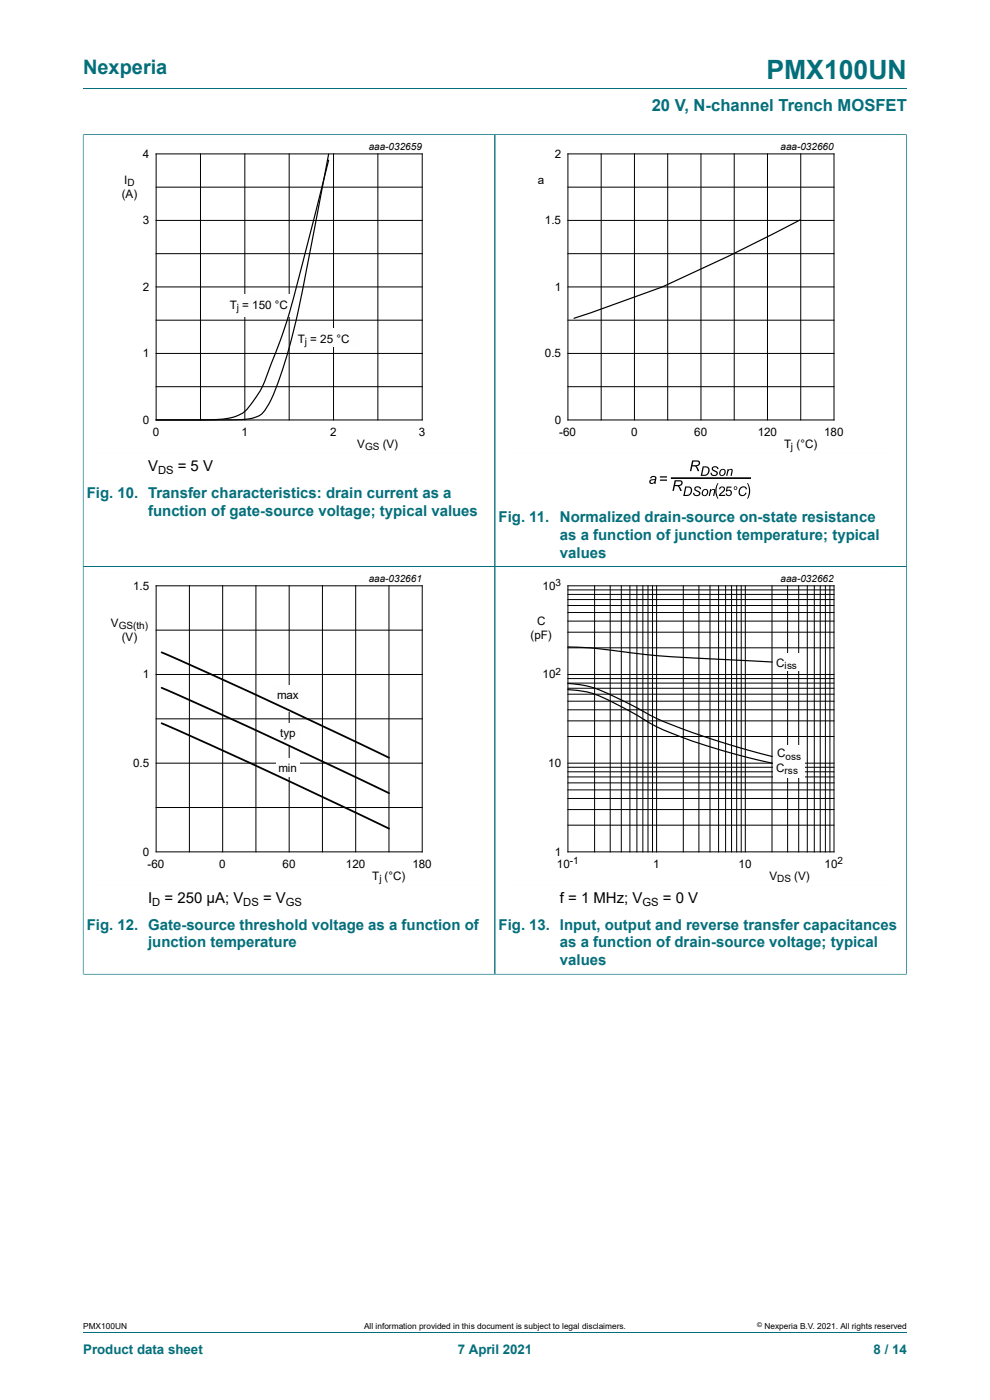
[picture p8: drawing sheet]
<svg xmlns="http://www.w3.org/2000/svg" width="210mm" height="297mm" viewBox="0 0 210 297" stroke-linecap="round" stroke-linejoin="round" font-family="sans-serif">
<path d="M17.6 18.8h174.8M17.6 28.5v91.7h87.4v-91.6h-87.4" fill="none" stroke="#036f7b" stroke-width=".21"/>
<path d="M102.3 29.8h-81.9v66.3h81.9" fill="none" stroke="#fefefe" stroke-width=".21"/>
<g fill="none" stroke="#000" stroke-width=".21">
<path d="M33.1 32.6h56.5v56.5h-56.5zM33.1 39.7h56.5M42.5 32.6v56.5M51.9 32.6v56.5M61.3 32.6v56.5M70.7 32.6v56.5M80.2 32.6v56.5M33.1 53.8h56.5M33.1 46.8h56.5M33.1 75h56.5M33.1 67.9h56.5M33.1 60.9h56.5"/>
<path d="M33.1 82h56.5"/>
</g>
<path d="M69.7 32.7l-5.5 28.9a107.3 107.3 0 0 1-6.9 23.7 5.5 5.5 0 0 1-3.1 3.2 29.8 29.8 0 0 1-7.9 .6h-13.2" fill="none" stroke="#010203" stroke-width=".25"/>
<g fill="#fefefe">
<path d="M50.6 62.4h11.6v4.7h-11.6z" fill-rule="evenodd"/>
<path d="M64.4 69.7h11.6v3.9h-11.6z" fill-rule="evenodd"/>
</g>
<path d="M69.7 34l-6.5 25.5a130.8 130.8 0 0 1-8.1 23.6l-1.3 1.9a8 8 0 0 1-7.5 4l-13.2 .1M169.8 46.6l-15.3 7.7-14 6.6-18.7 6.6" fill="none" stroke="#010203" stroke-width=".25"/>
<path d="M192.3 28.5v91.7h-174.7v86.5M192.4 28.6h-87.4v178.1h-87.4" fill="none" stroke="#036f7b" stroke-width=".21"/>
<path d="M189.6 29.8h-81.8v66.3h81.8M102.3 121.5h-81.9v66.3h81.9" fill="none" stroke="#fefefe" stroke-width=".21"/>
<g fill="none" stroke="#000" stroke-width=".21">
<path d="M120.5 32.6h56.4v56.5h-56.4zM120.5 39.7h56.4M127.5 32.6v56.5M134.6 32.6v56.5M141.6 32.6v56.5M148.7 32.6v56.5M155.7 32.6v56.5M162.8 32.6v56.5M169.9 32.6v56.5M120.5 53.8h56.4M120.5 46.8h56.4M120.5 75h56.4"/>
<path d="M120.5 67.9h56.4M120.5 60.9h56.4M120.5 82h56.4M33.1 124.3h56.5v56.4h-56.5zM33.1 133.7h56.5M40.2 124.3v56.4M47.2 124.3v56.4M54.3 124.3v56.4M61.3 124.3v56.4M68.4 124.3v56.4M75.5 124.3v56.4M82.5 124.3v56.4"/>
<path d="M33.1 143.1h56.5M33.1 152.5h56.5M33.1 161.9h56.5M33.1 171.3h56.5"/>
</g>
<g fill="#000">
<path d="M147.5 103.3a.76 .76 0 0 1 1.2 .5l-.3-.1a.45 .45 0 0 0-.4-.3 .45 .45 0 0 0-.4 .4l.1 .1a.75 .75 0 0 1 .8 1.1 .82 .82 0 0 1-.9 .2 .82 .82 0 0 1-.6-.6l.3-.1a.48 .48 0 0 0 .5 .5 .48 .48 0 0 0 .4-.5 1.05 1.05 0 0 1-.9-.9zM150.6 103.8h.3l-.1 .2a.47 .47 0 0 1 .6-.3 .47 .47 0 0 1 .3 .6l-.2 .9h-.2l.2-1.2a.49 .49 0 0 0-.6 0 .49 .49 0 0 0-.2 .5l-.1 .7h-.3zM151.2 99a.76 .76 0 0 1 1.2 .5h-.3a.45 .45 0 0 0-.4-.4 .45 .45 0 0 0-.4 .5l.1 .1a.75 .75 0 0 1 .8 1 .82 .82 0 0 1-.9 .3 .82 .82 0 0 1-.6-.7h.3a.48 .48 0 0 0 .5 .5 .48 .48 0 0 0 .4-.6 1.05 1.05 0 0 1-.9-.9zM152.2 102.5h.2l-.3 .7a3.6 3.6 0 0 0 .3 2.6h-.2a3.1 3.1 0 0 1 0-3.3zM154.3 99.5h.3l-.1 .3a.47 .47 0 0 1 .6-.4 .47 .47 0 0 1 .3 .7l-.2 .9h-.2l.2-1.2a.49 .49 0 0 0-.6 0 .49 .49 0 0 0-.2 .5l-.1 .7h-.3zM157 103.5a.83 .83 0 0 1 .8-.3 .83 .83 0 0 1 .7 .6h-.3a.7 .7 0 0 0-.9-.3 .7 .7 0 0 0-.4 .9 .59 .59 0 0 0 .6 .6 .59 .59 0 0 0 .6-.5h.3a.92 .92 0 0 1-1.4 .6 .92 .92 0 0 1-.2-1.4zM158.5 102.5h.1a3.1 3.1 0 0 1 0 3.3h-.1a3.6 3.6 0 0 0 0-3.3z"/>
<path d="M146.8 97.7h1a.64 .64 0 0 1 .7 .6 .64 .64 0 0 1-.8 .6l.6 1h-.3l-.2-.4a.71 .71 0 0 0-.9-.6l-.3 1h-.3zM147.1 97.9l-.2 .8a1.02 1.02 0 0 0 1.3-.4l-.1-.3z"/>
<path d="M138 101.2a.66 .66 0 0 1 .8-.2 .66 .66 0 0 1 .4 .7l-.1 .9h-.3v-.2a.55 .55 0 0 1-.9 .2 .55 .55 0 0 1 .2-.9l.8-.1a.39 .39 0 0 0-.3-.5 .39 .39 0 0 0-.4 .4h-.3zM138 102a.38 .38 0 0 0 .3 .5 .38 .38 0 0 0 .5-.3l.1-.4z"/>
<path d="M140 101h1.5v.3h-1.5zM140 101.7h1.5v.3h-1.5z"/>
<path d="M143.1 101.9h1a.64 .64 0 0 1 .7 .6 .64 .64 0 0 1-.8 .6l.6 1h-.3l-.2-.4a.71 .71 0 0 0-1-.6l-.2 1h-.3zM143.4 102.1l-.2 .8a1.02 1.02 0 0 0 1.3-.4l-.1-.3z"/>
<path d="M145.3 103.2h.7a1.01 1.01 0 0 1 .8 1 1.01 1.01 0 0 1-.8 1h-1.1zM145.6 103.4l-.4 1.6a.93 .93 0 0 0 1.2-.4 .93 .93 0 0 0-.2-1.1z"/>
<path d="M149.1 98.9h.6a1.01 1.01 0 0 1 .8 1 1.01 1.01 0 0 1-.8 1l-1.1 .1zM149.3 99.2l-.3 1.5a.93 .93 0 0 0 1.1-.3 .93 .93 0 0 0-.2-1.2z"/>
<path d="M149.1 104a.73 .73 0 0 1 1.1 .2 .73 .73 0 0 1-.6 1 .7 .7 0 0 1-.8-.4 .7 .7 0 0 1 .3-.8zM149.3 104a.5 .5 0 0 0-.3 .7 .5 .5 0 0 0 .7 .3l.1-.1a.47 .47 0 0 0 .2-.7 .47 .47 0 0 0-.7-.2z"/>
<path d="M152.8 99.7a.73 .73 0 0 1 1.1 .3 .73 .73 0 0 1-.5 1 .7 .7 0 0 1-.9-.4 .7 .7 0 0 1 .3-.9zM153 99.8a.5 .5 0 0 0-.3 .6 .5 .5 0 0 0 .7 .3l.1-.1a.47 .47 0 0 0 .2-.7 .47 .47 0 0 0-.7-.1z"/>
<path d="M152.7 103.3a.66 .66 0 0 1 1 .2 .66 .66 0 0 1-.3 1l-.6 .5h1v.2h-1.3l.3-.5a1.11 1.11 0 0 0 .7-1.2l-.5-.1-.2 .4h-.3zM154.2 103.2h1v.3h-.8l-.1 .5a.67 .67 0 0 1 .9 .3 .67 .67 0 0 1-.4 .9 .67 .67 0 0 1-.9-.5h.3a.44 .44 0 0 0 .6 .2 .44 .44 0 0 0 .1-.7 .44 .44 0 0 0-.6 0l-.3 .1z"/>
<path d="M155.6 103.5a.4 .4 0 0 1 .8 0 .4 .4 0 0 1-.8 0zM155.8 103.6a.25 .25 0 0 0 .5 0 .25 .25 0 0 0-.5 0z"/>
</g>
<path d="M142.5 101.4h16.6" fill="none" stroke="#000" stroke-width=".35"/>
<g fill="#fefefe">
<path d="M59.2 153.4h4.4v4.6h-4.4z" fill-rule="evenodd"/>
<path d="M58.6 160.9h4.9v3.8h-4.9z" fill-rule="evenodd"/>
<path d="M58.3 145.3h5.5v5.7h-5.5z" fill-rule="evenodd"/>
</g>
<path d="M34.3 138.4l20 9 28.2 13.3M34.3 145.9l20 9 28.2 13.4M34.3 153.4l20 9.1 28.2 13.3" fill="none" stroke="#010203" stroke-width=".38"/>
<path d="M192.4 206.7h-87.4v-86.5h87.3v86.5" fill="none" stroke="#036f7b" stroke-width=".21"/>
<path d="M189.6 121.5h-81.8v66.3h81.8" fill="none" stroke="#fefefe" stroke-width=".21"/>
<g fill="none" stroke="#000" stroke-width=".21">
<path d="M120.5 124.3h56.4v56.4h-56.4zM120.5 137.4h56.4M120.5 134.1h56.4M120.5 131.8h56.4M120.5 129.9h56.4M120.5 128.5h56.4M120.5 127.2h56.4M120.5 126.1h56.4M120.5 125.1h56.4M126.1 124.3v56.4M129.4 124.3v56.4M131.8 124.3v56.4"/>
<path d="M133.6 124.3v56.4M135.1 124.3v56.4M136.4 124.3v56.4M137.5 124.3v56.4M138.4 124.3v56.4M139.3 124.3v56.4M144.9 124.3v56.4M148.3 124.3v56.4M150.6 124.3v56.4M152.4 124.3v56.4M153.9 124.3v56.4M155.2 124.3v56.4"/>
<path d="M156.3 124.3v56.4M157.2 124.3v56.4M158.1 124.3v56.4M163.8 124.3v56.4M167.1 124.3v56.4M169.4 124.3v56.4M171.2 124.3v56.4M172.7 124.3v56.4M174 124.3v56.4M175.1 124.3v56.4M176 124.3v56.4M120.5 156.2h56.4"/>
<path d="M120.5 152.9h56.4M120.5 150.6h56.4M120.5 148.8h56.4M120.5 147.3h56.4M120.5 146h56.4M120.5 144.9h56.4M120.5 144h56.4M120.5 143.1h56.4M120.5 175.1h56.4M120.5 171.7h56.4M120.5 169.4h56.4M120.5 167.6h56.4"/>
<path d="M120.5 166.1h56.4M120.5 164.8h56.4M120.5 163.7h56.4M120.5 162.8h56.4M120.5 161.9h56.4"/>
</g>
<path d="M120.4 137.2a213.5 213.5 0 0 1 18.9 1.9l24.5 1.3M120.4 146.3a20.8 20.8 0 0 1 10.8 3.3l3.2 1.7a57.9 57.9 0 0 0 14.9 6.7l7.4 2.2 7.1 1.7M120.4 145a23.4 23.4 0 0 1 10.8 3.2l2.4 1.2a87.2 87.2 0 0 0 17.5 7.4l6.4 2 6.3 1.7" fill="none" stroke="#010203" stroke-width=".25"/>
<g fill="#fefefe">
<path d="M164.1 158.2h6.7v6.9h-6.7z" fill-rule="evenodd"/>
<path d="M164.2 138.6h6.1v3.7h-6.1z" fill-rule="evenodd"/>
</g>
<path d="M17.6 28.6v178M17.7 28.6h174.6M105 28.6v178M192.3 28.6v178M17.7 120.2h174.6M17.7 206.7h174.6M17.6 282.6h174.8" fill="none" stroke="#036f7b" stroke-width=".21"/>
<text font-size="5.6" fill="#036f7b" x="162.6" y="16.8">PMX100UN</text>
<text font-size="4.2" fill="#036f7b" x="17.6" y="15.6">Nexperia</text>
<text font-size="3.5" fill="#036f7b" x="138.2" y="23.7">20 V, N-channel Trench MOSFET</text>
<g font-size="3.2">
<text x="31.4" y="100">V</text>
<text x="37.7" y="100">= 5 V</text>
<text x="31.4" y="191.6">I</text>
<text x="34.9" y="191.6">= 250 µA; V</text>
<text x="55.8" y="191.6">= V</text>
<text x="118.8" y="191.6">f = 1 MHz; V</text>
<text x="140.6" y="191.6">= 0 V</text>
</g>
<g font-size="3.2" fill="#036f7b">
<text x="18.4" y="105.6">Fig. 10. Transfer characteristics: drain current as a</text>
<text x="31.4" y="109.4">function of gate-source voltage; typical values</text>
<text x="105.8" y="110.7">Fig. 11.</text>
<text x="118.8" y="110.7">Normalized drain-source on-state resistance</text>
<text x="118.8" y="114.5">as a function of junction temperature; typical</text>
<text x="118.8" y="118.3">values</text>
<text x="18.4" y="197.2">Fig. 12. Gate-source threshold voltage as a function of</text>
<text x="105.8" y="197.2">Fig. 13. Input, output and reverse transfer capacitances</text>
<text x="31.4" y="201">junction temperature</text>
<text x="118.8" y="201">as a function of drain-source voltage; typical</text>
<text x="118.8" y="204.8">values</text>
</g>
<g font-size="2.8" fill="#036f7b">
<text x="17.6" y="287.2">Product data sheet</text>
<text x="97.1" y="287.2">7 April 2021</text>
<text x="185.3" y="287.2">8 / 14</text>
</g>
<g font-size="2.5">
<text x="30.3" y="33.4">4</text>
<text x="117.7" y="33.4">2</text>
<text x="25.8" y="42">(A)</text>
<text x="26.3" y="39">I</text>
<text x="114.1" y="39">a</text>
<text x="30.3" y="47.5">3</text>
<text x="115.6" y="47.5">1.5</text>
<text x="30.3" y="61.7">2</text>
<text x="48.7" y="65.5">T</text>
<text x="51.4" y="65.5">= 150 °C</text>
<text x="117.7" y="61.7">1</text>
<text x="30.3" y="75.8">1</text>
<text x="63.2" y="72.8">T</text>
<text x="65.8" y="72.8">= 25 °C</text>
<text x="115.6" y="75.8">0.5</text>
<text x="30.3" y="89.9">0</text>
<text x="117.7" y="89.9">0</text>
<text x="32.4" y="92.4">0</text>
<text x="51.2" y="92.4">1</text>
<text x="70" y="92.4">2</text>
<text x="75.8" y="95">V</text>
<text x="81.2" y="95">(V)</text>
<text x="88.9" y="92.4">3</text>
<text x="118.6" y="92.4">-60</text>
<text x="133.9" y="92.4">0</text>
<text x="147.3" y="92.4">60</text>
<text x="160.7" y="92.4">120</text>
<text x="166.3" y="95">T (°C)</text>
<text x="174.8" y="92.4">180</text>
<text x="28.2" y="125.1">1.5</text>
<text x="115.1" y="125.1">10</text>
<text x="23.5" y="133">V</text>
<text x="25.8" y="135.9">(V)</text>
<text x="112.5" y="135.6">(pF)</text>
<text x="113.9" y="132.6">C</text>
<text x="30.3" y="143.9">1</text>
<text x="115.1" y="143.9">10</text>
<text x="28.2" y="162.7">0.5</text>
<text x="116.3" y="162.7">10</text>
<text x="30.3" y="181.5">0</text>
<text x="31.3" y="184.1">-60</text>
<text x="46.5" y="184.1">0</text>
<text x="59.9" y="184.1">60</text>
<text x="73.4" y="184.1">120</text>
<text x="87.5" y="184.1">180</text>
<text x="117.7" y="181.5">1</text>
<text x="118.1" y="184.1">10</text>
<text x="138.6" y="184.1">1</text>
<text x="156.7" y="184.1">10</text>
<text x="174.9" y="184.1">10</text>
<text x="79" y="186.6">T (°C)</text>
<text x="163.2" y="186.6">V</text>
<text x="168.5" y="186.6">(V)</text>
</g>
<g font-size="2.5" fill="#010203">
<text x="164.7" y="141.4">C</text>
<text x="58.8" y="148.3">max</text>
<text x="59.4" y="156.4">typ</text>
<text x="164.9" y="160.7">C</text>
<text x="59.1" y="163.7">mi</text>
<text x="61.6" y="163.7">n</text>
<text x="164.7" y="163.7">C</text>
</g>
<g font-size="2.4">
<text x="33.5" y="100.6">DS</text>
<text x="32.3" y="192.2">D</text>
<text x="51.6" y="192.2">DS</text>
<text x="60.6" y="192.2">GS</text>
<text x="136.3" y="192.2">GS</text>
</g>
<g font-size="2.1">
<text x="78.2" y="31.8">aaa-032659</text>
<text x="165.6" y="31.8">aaa-032660</text>
<text x="27" y="39.5">D</text>
<text x="50.3" y="66">j</text>
<text x="64.7" y="73.3">j</text>
<text x="77.4" y="95.5">GS</text>
<text x="167.8" y="95.5">j</text>
<text x="78.2" y="123.4">aaa-032661</text>
<text x="117.9" y="124.4">3</text>
<text x="165.6" y="123.4">aaa-032662</text>
<text x="25.2" y="133.5">GS(th)</text>
<text x="117.9" y="143.2">2</text>
<text x="120.8" y="183.3">-1</text>
<text x="177.7" y="183.3">2</text>
<text x="80.5" y="187.1">j</text>
<text x="164.9" y="187.1">DS</text>
</g>
<g font-size="2.1" fill="#010203">
<text x="166.4" y="141.9">iss</text>
<text x="166.6" y="161.2">oss</text>
<text x="166.4" y="164.3">r</text>
<text x="167.1" y="164.3">ss</text>
</g>
<g font-size="1.8">
<text x="17.6" y="282">PMX100UN</text>
<text x="77.2" y="282">All information provided in this document is subject to legal disclaimers.</text>
<text x="162.2" y="282">Nexperia B.V. 2021. All rights reserved</text>
</g>
<text font-size="1.4" x="160.6" y="281.6">©</text>
</svg>
